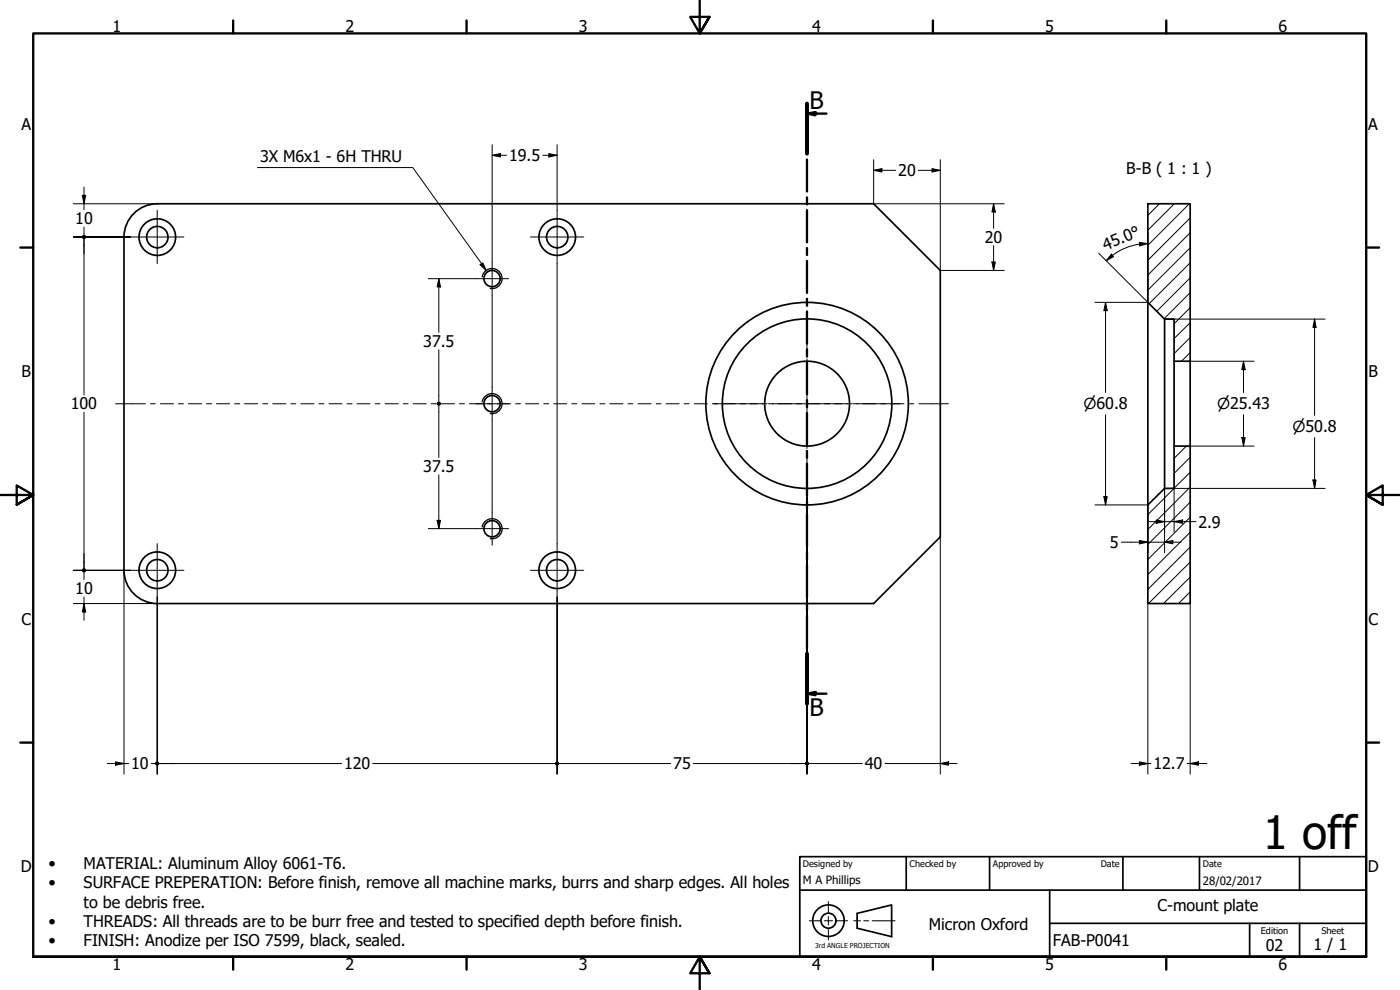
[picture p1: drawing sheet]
<svg xmlns="http://www.w3.org/2000/svg" width="420mm" height="297mm" viewBox="0 0 420 297" stroke-linecap="round" stroke-linejoin="round" font-family="sans-serif">
<!-- layer: Hatch (ISO) -->
<g fill="none" stroke="#000" stroke-width=".3">
<path d="M348 61.1l-3.5 3.5M352.4 61.1l-7.9 8M356.9 61.1l-12.4 12.5M357.2 78.9l-12.3 12.2M357.2 74.3l-12.7 12.7M357.2 69.8l-12.7 12.7M357.2 65.4l-12.7 12.7M357.2 96.8l-4.8 4.8M357.2 92.3l-4.8 4.8M357.2 87.8l-7.8 7.8M357.2 83.4l-10 10M357.2 105.8l-2.6 2.6"/>
<path d="M357.2 101.3l-4.8 4.8M356 133.8l-3.6 3.7M357.2 137.2l-4.8 4.8M352.4 146.5l-7.9 7.9M357.2 159.7l-12.7 12.7M357.2 155.2l-12.7 12.7M357.2 150.7l-12.7 12.7M357.2 146.2l-12.7 12.7M357.2 141.7l-4.8 4.8M357.2 177.6l-3.5 3.5M357.2 173.2l-8 7.9M357.2 168.6l-12.5 12.5"/>
<path d="M357.2 164.1l-12.7 12.7"/>
</g>
<!-- layer: Visible (ISO) -->
<g fill="none" stroke="#000" stroke-width=".51">
<path d="M344.5 61.1h12.7v47.3h-4.8v-12.7h-2.9l-5-5zM344.5 90.7v60.8M349.5 95.7v50.8M352.4 108.4v25.4M357.2 108.4v25.4M352.4 133.8h4.8v47.3h-12.7v-29.6l5-5h2.9zM37.2 171.1a10 10 0 0 0 10 10h215l20-20v-80l-20-20h-215a10 10 0 0 0-10 10v100"/>
<circle cx="47.2" cy="71.1" r="5.5"/>
<circle cx="47.2" cy="71.1" r="3.2"/>
<circle cx="167.2" cy="71.1" r="5.5"/>
<circle cx="167.2" cy="71.1" r="3.2"/>
<circle cx="147.7" cy="83.6" r="2.44"/>
<circle cx="147.7" cy="121.1" r="2.44"/>
<circle cx="242.2" cy="121.1" r="25.4"/>
<circle cx="242.2" cy="121.1" r="12.7"/>
<circle cx="242.2" cy="121.1" r="30.4"/>
<circle cx="147.7" cy="158.6" r="2.44"/>
<circle cx="47.2" cy="171.1" r="5.5"/>
<circle cx="47.2" cy="171.1" r="3.2"/>
<circle cx="167.2" cy="171.1" r="5.5"/>
<circle cx="167.2" cy="171.1" r="3.2"/>
</g>
<!-- layer: Visible Narrow (ISO) -->
<path d="M144.7 83.1a3 3 0 0 1 3.5-2.5 3 3 0 0 1 2.4 3.5 3 3 0 0 1-3.5 2.5M144.7 120.6a3 3 0 0 1 3.5-2.5 3 3 0 0 1 2.4 3.5 3 3 0 0 1-3.5 2.5M144.7 158.1a3 3 0 0 1 3.5-2.4 3 3 0 0 1 2.4 3.5 3 3 0 0 1-3.5 2.4" fill="none" stroke="#000" stroke-width=".38"/>
<!-- layer: Section Line (ISO) -->
<g fill="none" stroke="#000" stroke-width=".7">
<path d="M242.2 34.1l2.5-.5v1zM242.2 31.1v15M242.2 34.1h5.8M242.2 47.9v9.6M242.2 59.2v2.1M242.2 63v9.7M242.2 74.4v2.1M242.2 78.3v9.6M242.2 89.6v2.1M242.2 93.5v9.6M242.2 104.8v2.2M242.2 108.7v9.6"/>
<path d="M242.2 120.1v2.1M242.2 123.9v9.6M242.2 135.3v2.1M242.2 139.1v9.6M242.2 150.5v2.1M242.2 154.4v9.5M242.2 165.7v2.1M242.2 169.5v9.7M242.2 180.9v2.1M242.2 184.8v9.6M242.2 196.1v15M242.2 208.1l2.5-.5v1z"/>
<path d="M242.2 208.1h5.8"/>
</g>
<path d="M242.2 31.1v15M242.2 196.1v15" fill="none" stroke="#000" stroke-width="1.2"/>
<g fill="#000">
<path d="M242.2 34.1l2.5-.5v1z" fill-rule="evenodd"/>
<path d="M242.2 208.1l2.5-.5v1z" fill-rule="evenodd"/>
</g>
<!-- layer: Border (ISO) -->
<g fill="none" stroke="#000" stroke-width=".7">
<path d="M70 6.1v3.9M140 6.1v3.9M210 0v10l-2.9-4.9h5.8l-2.9 4.9 2.9-4.9M280 6.1v3.9M350 6.1v3.9M6.1 74.3h3.9M410 74.3h3.9M0 148.5h10l-5-2.8v5.7l5-2.9-5 2.9M420 148.5h-10l5-2.8v5.7l-5-2.9 5 2.9M6.1 222.8h3.9M410 222.8h3.9M10 287.1v-277.1h400v277.1h-400h400"/>
<path d="M70 287.1v3.8M140 287.1v3.8M212.9 292l-2.9-4.9 2.9 4.9h-5.8l2.9-4.9v9.9M280 287.1v3.8M350 287.1v3.8"/>
</g>
<!-- layer: Sketch Geometry (ANSI) -->
<path d="M242.9 276.3h3.2M247.4 276.3h2.5M248.6 270.5v3.3M248.6 275v2.5M248.6 278.8v3.3M251.1 276.3h3.3M256.2 276.3h2.1M259.2 276.3h1.5M261.7 276.3h6.9" fill="none" stroke="#000" stroke-width=".3"/>
<g fill="none" stroke="#000" stroke-width=".51">
<path d="M257.2 274.1l10.4-2.6v9.5l-10.4-2.5z"/>
<circle cx="248.6" cy="276.2" r="4.7"/>
<circle cx="248.6" cy="276.2" r="2.25"/>
</g>
<!-- layer: Title (ISO) -->
<path d="M240 257h170v30.1h-170zM272 257v10.1M297 257v10.1M337 257v10.1M360 257v10.1M390 257v10.1M240 267.1h170M315 277h95M315 267.1v20M375 277v10.1M390 277v10.1" fill="none" stroke="#000" stroke-width=".51"/>
<!-- layer: Dimension (ISO) -->
<g fill="none" stroke="#000" stroke-width=".3">
<path d="M24.7 58.6h1l-.5 2.5zM25.2 56.1v6.9M147.7 46.6l2.5-.5v1zM147.7 46.6h4.3M147.7 43.4v35.3M162.9 46.6h4.3M164.7 46.1l2.5 .5-2.5 .5zM167.2 43.4v19.7M262.2 51.1l2.5-.5v1zM262.2 47.9v13.2h39.2M262.2 51.1h6.6M275.6 51.1h6.6"/>
<path d="M279.7 50.6l2.5 .5-2.5 .5zM282.2 47.9v33.2h19.2M22 71.1h17.2h-17.2M22 61.1h25.2M25.2 68.1v3M25.2 71.7v46.8M167.2 79.1v41.9M297.7 78.6h1l-.5 2.5zM298.2 61.1l.5 2.5h-1zM298.2 61.1v7.4M298.2 73.7v7.4M333.6 76.2l.6 .8-2.2 1.2z"/>
<path d="M341.9 72.8l2.6 .3-2.5 .7zM344.5 73.1a17.8 17.8 0 0 0-12.5 5.1M344.5 69.9v20.8l-14.7-14.7M128.5 83.6h14.2M131.7 83.6l.5 2.5h-1zM131.7 83.6v16.1M147.7 88.6v27.5M328.6 90.7h15.9M331.8 90.7l.5 2.5h-1zM331.8 90.7v27.1M349.5 95.7h48.2M394.5 95.7l.5 2.5h-1z"/>
<path d="M394.5 95.7v28.9M131.7 105v15.5M357.2 108.4h19.2M373.2 108.4l.5 2.5h-1zM373.2 108.4v9.4M25.2 123.7v46.8M131.7 121.7v15.6M147.7 126.1v27.6M167.2 121.2v41.9M331.8 124.4v27.1M357.2 133.8h19.2M372.7 131.3h1l-.5 2.5z"/>
<path d="M373.2 124.4v9.4M394.5 131.3v15.2M128.5 158.6h14.2M131.2 156.1h1l-.5 2.5zM131.7 142.5v16.1M328.6 151.5h15.9v14.3M331.3 149h1l-.5 2.5zM344.5 156.5h14.4M347 156l2.5 .5-2.5 .5zM352.4 156.5l2.5-.5v1zM352.4 146.5v13.2M394 144h1l-.5 2.5z"/>
<path d="M397.7 146.5h-48.2v19.3M22 171.1h17.2h-17.2M25.2 171.1v2.8M25.2 179.1v7M37.2 171.1v61.2M282.2 161.1v71.2M336.5 162.7h18M341.9 162.2l2.6 .5-2.6 .5zM349.5 162.7l2.5-.5v1zM22 181.1h25.2M25.2 181.1l.5 2.5h-1zM344.5 181.1v51.2"/>
<path d="M357.2 181.1v51.2M32.2 229.1h6.4M34.7 228.6l2.5 .5-2.5 .5zM45.4 229.1h1.8M47.2 232.3v-53.2v53.2M47.8 229.1h54.7M111.9 229.1h54.7M167.2 232.3v-53.2v53.2M167.8 229.1h33.5M208.1 229.1h33.5M242.2 232.3v-83.3v83.3M242.2 229.1h16.6"/>
<path d="M265.6 229.1h21.6M282.2 229.1l2.5-.5v1zM339.5 229.1h5.9M341.9 228.6l2.6 .5-2.6 .5zM356.2 229.1h6M357.2 229.1l2.5-.5v1z"/>
</g>
<g fill="#000">
<path d="M24.7 58.6h1l-.5 2.5z" fill-rule="evenodd"/>
<path d="M147.7 46.6l2.5-.5v1z" fill-rule="evenodd"/>
<path d="M164.7 46.1l2.5 .5-2.5 .5z" fill-rule="evenodd"/>
<path d="M262.2 51.1l2.5-.5v1z" fill-rule="evenodd"/>
<path d="M279.7 50.6l2.5 .5-2.5 .5z" fill-rule="evenodd"/>
<path d="M297.7 78.6h1l-.5 2.5z" fill-rule="evenodd"/>
<path d="M298.2 61.1l.5 2.5h-1z" fill-rule="evenodd"/>
<path d="M333.6 76.2l.6 .8-2.2 1.2z" fill-rule="evenodd"/>
<path d="M341.9 72.8l2.6 .3-2.5 .7z" fill-rule="evenodd"/>
<path d="M131.7 83.6l.5 2.5h-1z" fill-rule="evenodd"/>
<path d="M331.8 90.7l.5 2.5h-1z" fill-rule="evenodd"/>
<path d="M394.5 95.7l.5 2.5h-1z" fill-rule="evenodd"/>
<path d="M373.2 108.4l.5 2.5h-1z" fill-rule="evenodd"/>
<path d="M372.7 131.3h1l-.5 2.5z" fill-rule="evenodd"/>
<path d="M131.2 156.1h1l-.5 2.5z" fill-rule="evenodd"/>
<path d="M331.3 149h1l-.5 2.5z" fill-rule="evenodd"/>
<path d="M347 156l2.5 .5-2.5 .5z" fill-rule="evenodd"/>
<path d="M352.4 156.5l2.5-.5v1z" fill-rule="evenodd"/>
<path d="M394 144h1l-.5 2.5z" fill-rule="evenodd"/>
<path d="M341.9 162.2l2.6 .5-2.6 .5z" fill-rule="evenodd"/>
<path d="M349.5 162.7l2.5-.5v1z" fill-rule="evenodd"/>
<path d="M25.2 181.1l.5 2.5h-1z" fill-rule="evenodd"/>
<path d="M34.7 228.6l2.5 .5-2.5 .5z" fill-rule="evenodd"/>
<path d="M282.2 229.1l2.5-.5v1z" fill-rule="evenodd"/>
<path d="M341.9 228.6l2.6 .5-2.6 .5z" fill-rule="evenodd"/>
<path d="M357.2 229.1l2.5-.5v1z" fill-rule="evenodd"/>
<circle cx="25.2" cy="71.1" r=".63"/>
<circle cx="131.7" cy="121.1" r=".61"/>
<circle cx="131.7" cy="121.1" r=".62"/>
<circle cx="25.2" cy="171.1" r=".63"/>
<circle cx="47.2" cy="229.1" r=".63"/>
<circle cx="167.2" cy="229.1" r=".63"/>
<circle cx="242.2" cy="229.1" r=".63"/>
</g>
<!-- layer: Centerline (ISO) -->
<g fill="none" stroke="#000" stroke-width=".3">
<path d="M34.7 121.1h8.9M45.1 121.1h1.5M48.1 121.1h4M53.5 121.1h1.6M56.6 121.1h3.9M62 121.1h1.5M65 121.1h3.9M70.4 121.1h1.5M73.4 121.1h3.9M78.9 121.1h1.4M81.9 121.1h3.9M87.3 121.1h1.5"/>
<path d="M90.3 121.1h3.9M95.7 121.1h1.5M98.7 121.1h3.9M104.1 121.1h1.6M107.1 121.1h4M112.6 121.1h1.4M115.6 121.1h3.9M121 121.1h1.5M124 121.1h4M129.4 121.1h1.5M132.5 121.1h3.9M137.9 121.1h1.5"/>
<path d="M140.8 121.1h4M146.3 121.1h1.5M149.3 121.1h3.9M154.7 121.1h1.5M157.7 121.1h4M163.2 121.1h1.5M166.2 121.1h3.9M171.6 121.1h1.5M174.6 121.1h3.9M180 121.1h1.5M183 121.1h3.9M188.5 121.1h1.4"/>
<path d="M191.5 121.1h3.9M196.9 121.1h1.5M199.9 121.1h3.9M205.3 121.1h1.5M208.3 121.1h4M213.7 121.1h1.6M216.7 121.1h4M222.2 121.1h1.5M225.2 121.1h3.9M230.6 121.1h1.5M233.6 121.1h4M239 121.1h1.5"/>
<path d="M242.1 121.1h3.9M247.5 121.1h1.5M250.4 121.1h4M255.9 121.1h1.5M258.9 121.1h3.9M264.4 121.1h1.4M267.3 121.1h4M272.8 121.1h1.5M275.8 121.1h8.9"/>
</g>
<!-- layer: Center Mark (ISO) -->
<g fill="none" stroke="#000" stroke-width=".3">
<path d="M39.2 71.1h16M47.2 63.1v16M147.7 78.7v9.9M159.2 71.1h16M167.2 63.1v16M142.7 83.6h10M242.2 93.2v13M147.7 116.1v10M242.2 107.7v1.4M242.2 110.7v20.9M142.7 121.1h10M214.3 121.1h13"/>
<path d="M228.7 121.1h1.6M231.8 121.1h20.9M242.2 133.1v1.4M242.2 136.1v12.9M254.1 121.1h1.6M257.2 121.1h12.9M142.7 158.6h10M147.7 153.7v9.9M39.2 171.1h16M47.2 163.1v16M159.2 171.1h16M167.2 163.1v16"/>
</g>
<!-- layer: Symbol (ISO) -->
<path d="M77.3 50.3h46.6l22 30.9M144.1 79.4l.8-.5 1 2.3z" fill="none" stroke="#000" stroke-width=".3"/>
<path d="M144.1 79.4l.8-.5 1 2.3z" fill-rule="evenodd" fill="#000"/>
<text font-size="13.8" x="379" y="254.7">1 off</text>
<g font-size="7.2">
<text x="243" y="32.6">B</text>
<text x="243" y="214.9">B</text>
</g>
<g font-size="4.8">
<text x="33.7" y="9.6">1</text>
<text x="103.7" y="9.6">2</text>
<text x="173.7" y="9.6">3</text>
<text x="243.7" y="9.6">4</text>
<text x="313.7" y="9.6">5</text>
<text x="383.7" y="9.6">6</text>
<text x="6.4" y="38.9">A</text>
<text x="410.7" y="38.9">A</text>
<text x="78" y="48.7">3X M6x1 - 6H THRU</text>
<text x="152.8" y="48.4">19.5</text>
<text x="269.6" y="52.9">20</text>
<text x="338" y="52.1">B-B ( 1 : 1 )</text>
<text x="22.5" y="67.3">10</text>
<text x="295.6" y="72.9">20</text>
<text x="331.8" y="75.2" transform="rotate(-22 331.8 75.2)">45.0°</text>
<text x="127" y="104.1">37.5</text>
<text x="6.4" y="113.1">B</text>
<text x="410.7" y="113.1">B</text>
<text x="21.3" y="122.9">100</text>
<text x="127" y="141.7">37.5</text>
<text x="359.7" y="158.3">2.9</text>
<text x="333.1" y="164.4">5</text>
<text x="22.5" y="178.3">10</text>
<text x="6.4" y="187.4">C</text>
<text x="410.7" y="187.4">C</text>
<text x="39.4" y="230.9">10</text>
<text x="103.3" y="230.9">120</text>
<text x="202.1" y="230.8">75</text>
<text x="259.6" y="230.9">40</text>
<text x="346.1" y="230.9">12.7</text>
<text x="6.2" y="261.7">D</text>
<text x="14.6" y="260.8">•</text>
<text x="25.1" y="260.8">MATERIAL: Aluminum Alloy 6061-T6.</text>
<text x="410.5" y="261.7">D</text>
<text x="14.6" y="266.6">•</text>
<text x="25.1" y="266.6">SURFACE PREPERATION: Before finish, remove all machine marks, burrs and sharp edges. All holes</text>
<text x="25.1" y="272.3">to be debris free.</text>
<text x="347.4" y="273.4">C-mount plate</text>
<text x="14.6" y="278.1">•</text>
<text x="25.1" y="278.1">THREADS: All threads are to be burr free and tested to specified depth before finish.</text>
<text x="278.8" y="279">Micron Oxford</text>
<text x="14.6" y="283.8">•</text>
<text x="25.1" y="283.8">FINISH: Anodize per ISO 7599, black, sealed.</text>
<text x="316" y="283.8">FAB-P0041</text>
<text x="379.9" y="285.3">02</text>
<text x="394.2" y="285">1 / 1</text>
<text x="33.7" y="290.9">1</text>
<text x="103.7" y="290.9">2</text>
<text x="173.7" y="290.9">3</text>
<text x="243.7" y="290.9">4</text>
<text x="313.7" y="290.9">5</text>
<text x="383.7" y="290.9">6</text>
</g>
<g font-size="4.6">
<text x="325.2" y="122.8">⌀60.8</text>
<text x="365.3" y="122.8">⌀25.43</text>
<text x="387.9" y="129.7">⌀50.8</text>
</g>
<g font-size="3.4">
<text x="241" y="265.4">M A Phillips</text>
<text x="361" y="265.5">28/02/2017</text>
</g>
<g font-size="2.7">
<text x="241" y="260.1">Designed by</text>
<text x="273" y="260.1">Checked by</text>
<text x="298" y="260.1">Approved by</text>
<text x="330.3" y="260">Date</text>
<text x="361" y="260">Date</text>
<text x="378.4" y="280.1">Edition</text>
<text x="396.6" y="280.1">Sheet</text>
</g>
<text font-size="2" x="244.6" y="284.5">3rd ANGLE PROJECTION</text>
</svg>
